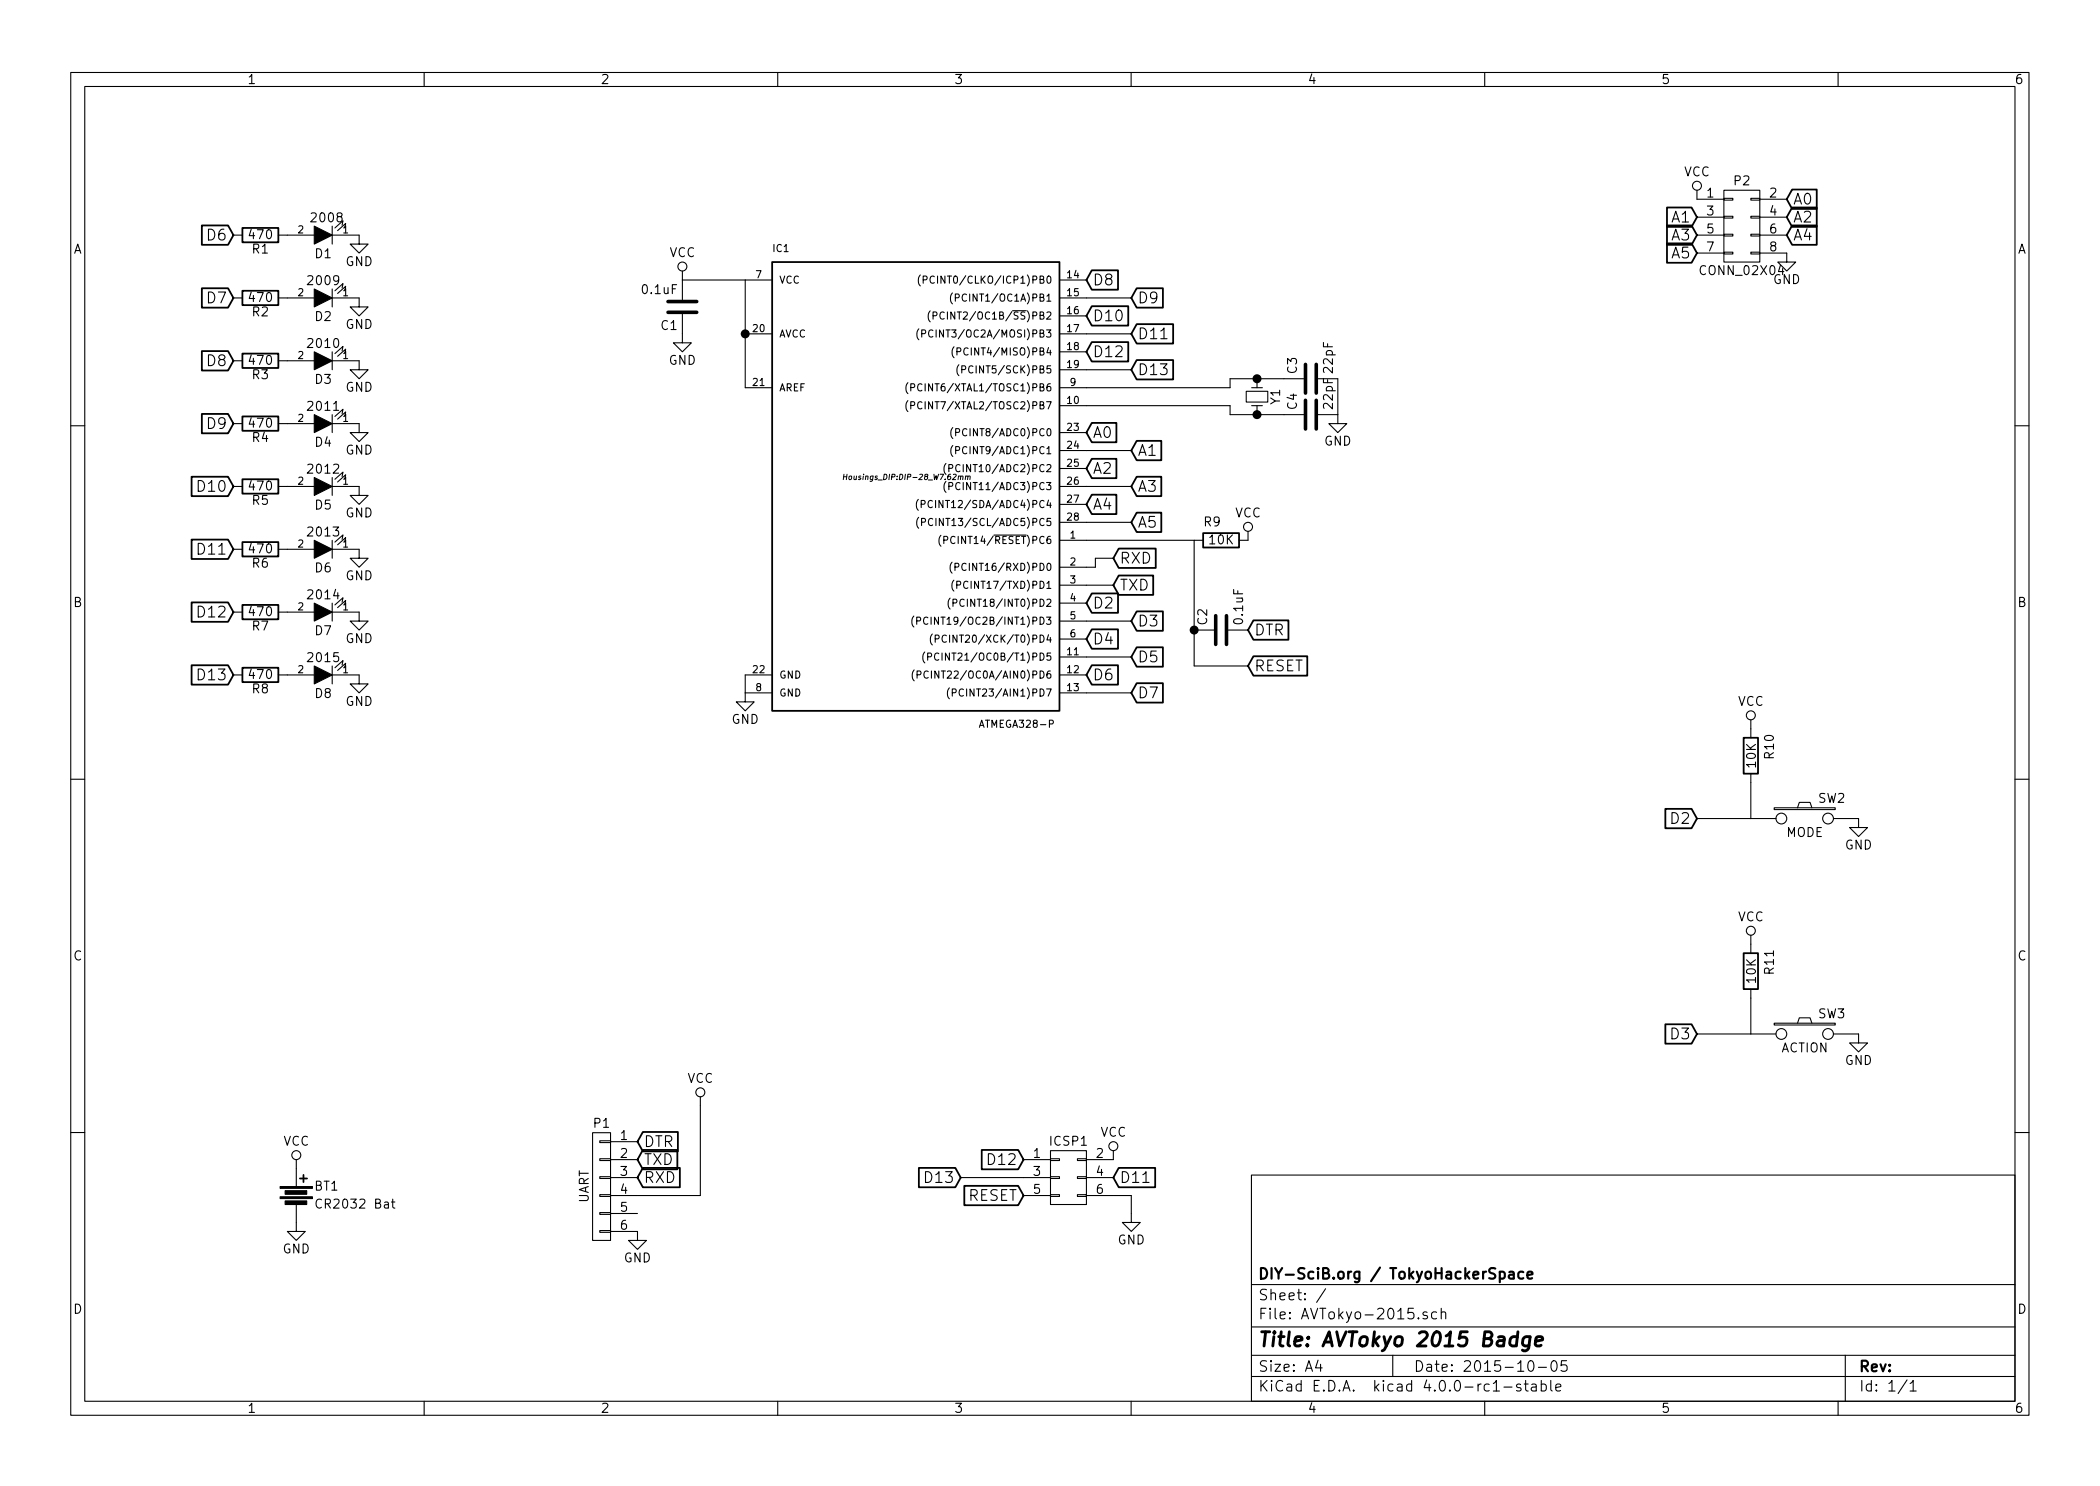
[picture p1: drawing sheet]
EESchema Schematic File Version 2
LIBS:power
LIBS:device
LIBS:transistors
LIBS:conn
LIBS:linear
LIBS:regul
LIBS:74xx
LIBS:cmos4000
LIBS:adc-dac
LIBS:memory
LIBS:xilinx
LIBS:microcontrollers
LIBS:dsp
LIBS:microchip
LIBS:analog_switches
LIBS:motorola
LIBS:texas
LIBS:intel
LIBS:audio
LIBS:interface
LIBS:digital-audio
LIBS:philips
LIBS:display
LIBS:cypress
LIBS:siliconi
LIBS:opto
LIBS:atmel
LIBS:contrib
LIBS:valves
LIBS:ACSL logo
LIBS:ACSL
LIBS:cmchoke
LIBS:DIYSciBorg
LIBS:ftdi
LIBS:hirose
LIBS:opendous
LIBS:sma
LIBS:sma_edge
LIBS:stm32f042k6tx
LIBS:stm32f42x-lqfp100
LIBS:stm32f446retx
LIBS:AVTokyo-2015-cache
EELAYER 25 0
EELAYER END
$Descr A4 11693 8268
encoding utf-8
Sheet 1 1
Title "AVTokyo 2015 Badge"
Date "2015-10-05"
Rev ""
Comp "DIY-SciB.org / TokyoHackerSpace"
Comment1 ""
Comment2 ""
Comment3 ""
Comment4 ""
$EndDescr
$Comp
L LED D1
U 1 1
P 1800 1300
F 0 "D1" H 1800 1400 50  0000 C CNN
F 1 " 2008" H 1800 1200 50  0000 C CNN
F 2 "LEDs:LED-5MM" H 1800 1300 60  0001 C CNN
F 3 "" H 1800 1300 60  0000 C CNN
	1    1800 1300
	-1   0    0    1   
$EndComp
$Comp
L LED D2
U 1 1
P 1800 1650
F 0 "D2" H 1800 1750 50  0000 C CNN
F 1 "2009" H 1800 1550 50  0000 C CNN
F 2 "LEDs:LED-5MM" H 1800 1650 60  0001 C CNN
F 3 "" H 1800 1650 60  0000 C CNN
	1    1800 1650
	-1   0    0    1   
$EndComp
$Comp
L LED D3
U 1 1
P 1800 2000
F 0 "D3" H 1800 2100 50  0000 C CNN
F 1 "2010" H 1800 1900 50  0000 C CNN
F 2 "LEDs:LED-5MM" H 1800 2000 60  0001 C CNN
F 3 "" H 1800 2000 60  0000 C CNN
	1    1800 2000
	-1   0    0    1   
$EndComp
$Comp
L LED D4
U 1 1
P 1800 2350
F 0 "D4" H 1800 2450 50  0000 C CNN
F 1 "2011" H 1800 2250 50  0000 C CNN
F 2 "LEDs:LED-5MM" H 1800 2350 60  0001 C CNN
F 3 "" H 1800 2350 60  0000 C CNN
	1    1800 2350
	-1   0    0    1   
$EndComp
$Comp
L LED D5
U 1 1
P 1800 2700
F 0 "D5" H 1800 2800 50  0000 C CNN
F 1 "2012" H 1800 2600 50  0000 C CNN
F 2 "LEDs:LED-5MM" H 1800 2700 60  0001 C CNN
F 3 "" H 1800 2700 60  0000 C CNN
	1    1800 2700
	-1   0    0    1   
$EndComp
$Comp
L LED D6
U 1 1
P 1800 3050
F 0 "D6" H 1800 3150 50  0000 C CNN
F 1 "2013" H 1800 2950 50  0000 C CNN
F 2 "LEDs:LED-5MM" H 1800 3050 60  0001 C CNN
F 3 "" H 1800 3050 60  0000 C CNN
	1    1800 3050
	-1   0    0    1   
$EndComp
$Comp
L LED D7
U 1 1
P 1800 3400
F 0 "D7" H 1800 3500 50  0000 C CNN
F 1 "2014" H 1800 3300 50  0000 C CNN
F 2 "LEDs:LED-5MM" H 1800 3400 60  0001 C CNN
F 3 "" H 1800 3400 60  0000 C CNN
	1    1800 3400
	-1   0    0    1   
$EndComp
$Comp
L LED D8
U 1 1
P 1800 3750
F 0 "D8" H 1800 3850 50  0000 C CNN
F 1 "2015" H 1800 3650 50  0000 C CNN
F 2 "LEDs:LED-5MM" H 1800 3750 60  0001 C CNN
F 3 "" H 1800 3750 60  0000 C CNN
	1    1800 3750
	-1   0    0    1   
$EndComp
$Comp
L R R1
U 1 1
P 1450 1300
F 0 "R1" V 1530 1300 50  0000 C CNN
F 1 "470" V 1450 1300 50  0000 C CNN
F 2 "AVTokyo:resistor_7mm_8thWatt" V 1380 1300 30  0001 C CNN
F 3 "" H 1450 1300 30  0000 C CNN
	1    1450 1300
	0    1    1    0   
$EndComp
$Comp
L R R2
U 1 1
P 1450 1650
F 0 "R2" V 1530 1650 50  0000 C CNN
F 1 "470" V 1450 1650 50  0000 C CNN
F 2 "AVTokyo:resistor_7mm_8thWatt" V 1380 1650 30  0001 C CNN
F 3 "" H 1450 1650 30  0000 C CNN
	1    1450 1650
	0    1    1    0   
$EndComp
$Comp
L R R3
U 1 1
P 1450 2000
F 0 "R3" V 1530 2000 50  0000 C CNN
F 1 "470" V 1450 2000 50  0000 C CNN
F 2 "AVTokyo:resistor_7mm_8thWatt" V 1380 2000 30  0001 C CNN
F 3 "" H 1450 2000 30  0000 C CNN
	1    1450 2000
	0    1    1    0   
$EndComp
$Comp
L R R4
U 1 1
P 1450 2350
F 0 "R4" V 1530 2350 50  0000 C CNN
F 1 "470" V 1450 2350 50  0000 C CNN
F 2 "AVTokyo:resistor_7mm_8thWatt" V 1380 2350 30  0001 C CNN
F 3 "" H 1450 2350 30  0000 C CNN
	1    1450 2350
	0    1    1    0   
$EndComp
$Comp
L R R5
U 1 1
P 1450 2700
F 0 "R5" V 1530 2700 50  0000 C CNN
F 1 "470" V 1450 2700 50  0000 C CNN
F 2 "AVTokyo:resistor_7mm_8thWatt" V 1380 2700 30  0001 C CNN
F 3 "" H 1450 2700 30  0000 C CNN
	1    1450 2700
	0    1    1    0   
$EndComp
$Comp
L R R6
U 1 1
P 1450 3050
F 0 "R6" V 1530 3050 50  0000 C CNN
F 1 "470" V 1450 3050 50  0000 C CNN
F 2 "AVTokyo:resistor_7mm_8thWatt" V 1380 3050 30  0001 C CNN
F 3 "" H 1450 3050 30  0000 C CNN
	1    1450 3050
	0    1    1    0   
$EndComp
$Comp
L R R7
U 1 1
P 1450 3400
F 0 "R7" V 1530 3400 50  0000 C CNN
F 1 "470" V 1450 3400 50  0000 C CNN
F 2 "AVTokyo:resistor_7mm_8thWatt" V 1380 3400 30  0001 C CNN
F 3 "" H 1450 3400 30  0000 C CNN
	1    1450 3400
	0    1    1    0   
$EndComp
$Comp
L R R8
U 1 1
P 1450 3750
F 0 "R8" V 1530 3750 50  0000 C CNN
F 1 "470" V 1450 3750 50  0000 C CNN
F 2 "AVTokyo:resistor_7mm_8thWatt" V 1380 3750 30  0001 C CNN
F 3 "" H 1450 3750 30  0000 C CNN
	1    1450 3750
	0    1    1    0   
$EndComp
$Comp
L GND #PWR01
U 1 1
P 2000 1300
F 0 "#PWR01" H 2000 1050 50  0001 C CNN
F 1 "GND" H 2000 1150 50  0000 C CNN
F 2 "" H 2000 1300 60  0000 C CNN
F 3 "" H 2000 1300 60  0000 C CNN
	1    2000 1300
	1    0    0    -1  
$EndComp
$Comp
L GND #PWR02
U 1 1
P 2000 1650
F 0 "#PWR02" H 2000 1400 50  0001 C CNN
F 1 "GND" H 2000 1500 50  0000 C CNN
F 2 "" H 2000 1650 60  0000 C CNN
F 3 "" H 2000 1650 60  0000 C CNN
	1    2000 1650
	1    0    0    -1  
$EndComp
$Comp
L GND #PWR03
U 1 1
P 2000 2000
F 0 "#PWR03" H 2000 1750 50  0001 C CNN
F 1 "GND" H 2000 1850 50  0000 C CNN
F 2 "" H 2000 2000 60  0000 C CNN
F 3 "" H 2000 2000 60  0000 C CNN
	1    2000 2000
	1    0    0    -1  
$EndComp
$Comp
L GND #PWR04
U 1 1
P 2000 2350
F 0 "#PWR04" H 2000 2100 50  0001 C CNN
F 1 "GND" H 2000 2200 50  0000 C CNN
F 2 "" H 2000 2350 60  0000 C CNN
F 3 "" H 2000 2350 60  0000 C CNN
	1    2000 2350
	1    0    0    -1  
$EndComp
$Comp
L GND #PWR05
U 1 1
P 2000 2700
F 0 "#PWR05" H 2000 2450 50  0001 C CNN
F 1 "GND" H 2000 2550 50  0000 C CNN
F 2 "" H 2000 2700 60  0000 C CNN
F 3 "" H 2000 2700 60  0000 C CNN
	1    2000 2700
	1    0    0    -1  
$EndComp
$Comp
L GND #PWR06
U 1 1
P 2000 3050
F 0 "#PWR06" H 2000 2800 50  0001 C CNN
F 1 "GND" H 2000 2900 50  0000 C CNN
F 2 "" H 2000 3050 60  0000 C CNN
F 3 "" H 2000 3050 60  0000 C CNN
	1    2000 3050
	1    0    0    -1  
$EndComp
$Comp
L GND #PWR07
U 1 1
P 2000 3400
F 0 "#PWR07" H 2000 3150 50  0001 C CNN
F 1 "GND" H 2000 3250 50  0000 C CNN
F 2 "" H 2000 3400 60  0000 C CNN
F 3 "" H 2000 3400 60  0000 C CNN
	1    2000 3400
	1    0    0    -1  
$EndComp
$Comp
L GND #PWR08
U 1 1
P 2000 3750
F 0 "#PWR08" H 2000 3500 50  0001 C CNN
F 1 "GND" H 2000 3600 50  0000 C CNN
F 2 "" H 2000 3750 60  0000 C CNN
F 3 "" H 2000 3750 60  0000 C CNN
	1    2000 3750
	1    0    0    -1  
$EndComp
$Comp
L ATMEGA328-P IC1
U 1 1
P 5050 2650
F 0 "IC1" H 4300 3900 40  0000 L BNN
F 1 "ATMEGA328-P" H 5450 1250 40  0000 L BNN
F 2 "Housings_DIP:DIP-28_W7.62mm" H 5050 2650 30  0000 C CIN
F 3 "" H 5050 2650 60  0000 C CNN
	1    5050 2650
	1    0    0    -1  
$EndComp
$Comp
L GND #PWR09
U 1 1
P 4150 3850
F 0 "#PWR09" H 4150 3600 50  0001 C CNN
F 1 "GND" H 4150 3700 50  0000 C CNN
F 2 "" H 4150 3850 60  0000 C CNN
F 3 "" H 4150 3850 60  0000 C CNN
	1    4150 3850
	1    0    0    -1  
$EndComp
Wire Wire Line
	4150 3750 4150 3850
$Comp
L Battery BT1
U 1 1
P 1650 6650
F 0 "BT1" H 1750 6700 50  0000 L CNN
F 1 "CR2032 Bat" H 1750 6600 50  0000 L CNN
F 2 "opendous:Battery_Holder_20mm_CR2032_BK883" V 1650 6690 60  0001 C CNN
F 3 "" V 1650 6690 60  0000 C CNN
	1    1650 6650
	1    0    0    -1  
$EndComp
$Comp
L R R9
U 1 1
P 6800 3000
F 0 "R9" V 6700 2950 50  0000 C CNN
F 1 "10K" V 6800 3000 50  0000 C CNN
F 2 "AVTokyo:resistor_7mm_8thWatt" V 6730 3000 30  0001 C CNN
F 3 "" H 6800 3000 30  0000 C CNN
	1    6800 3000
	0    1    1    0   
$EndComp
$Comp
L GND #PWR010
U 1 1
P 1650 6800
F 0 "#PWR010" H 1650 6550 50  0001 C CNN
F 1 "GND" H 1650 6650 50  0000 C CNN
F 2 "" H 1650 6800 60  0000 C CNN
F 3 "" H 1650 6800 60  0000 C CNN
	1    1650 6800
	1    0    0    -1  
$EndComp
Wire Wire Line
	6650 3000 6050 3000
$Comp
L C C1
U 1 1
P 3800 1700
F 0 "C1" H 3825 1800 50  0000 L CNN
F 1 "0.1uF" H 3825 1600 50  0000 L CNN
F 2 "Capacitors_ThroughHole:C_Disc_D6_P5" H 3838 1550 30  0001 C CNN
F 3 "" H 3800 1700 60  0000 C CNN
	1    3800 1700
	-1   0    0    1   
$EndComp
Wire Wire Line
	4150 1550 3800 1550
$Comp
L GND #PWR011
U 1 1
P 3800 1850
F 0 "#PWR011" H 3800 1600 50  0001 C CNN
F 1 "GND" H 3800 1700 50  0000 C CNN
F 2 "" H 3800 1850 60  0000 C CNN
F 3 "" H 3800 1850 60  0000 C CNN
	1    3800 1850
	1    0    0    -1  
$EndComp
Wire Wire Line
	4150 1550 4150 2150
Connection ~ 4150 1850
Wire Wire Line
	6650 3000 6650 3700
Text GLabel 6200 3100 2    60   Input ~ 0
RXD
Text GLabel 6200 3250 2    60   Input ~ 0
TXD
Wire Wire Line
	6200 3250 6050 3250
Wire Wire Line
	6050 3150 6100 3150
Wire Wire Line
	6100 3150 6100 3100
Wire Wire Line
	6100 3100 6200 3100
$Comp
L CONN_01X06 P1
U 1 1
P 3350 6600
F 0 "P1" H 3350 6950 50  0000 C CNN
F 1 "UART" V 3450 6600 50  0000 C CNN
F 2 "Pin_Headers:Pin_Header_Straight_1x06" H 3350 6600 60  0001 C CNN
F 3 "" H 3350 6600 60  0000 C CNN
	1    3350 6600
	-1   0    0    -1  
$EndComp
Text GLabel 3550 6550 2    60   Input ~ 0
RXD
Text GLabel 3550 6450 2    60   Input ~ 0
TXD
$Comp
L GND #PWR012
U 1 1
P 3550 6850
F 0 "#PWR012" H 3550 6600 50  0001 C CNN
F 1 "GND" H 3550 6700 50  0000 C CNN
F 2 "" H 3550 6850 60  0000 C CNN
F 3 "" H 3550 6850 60  0000 C CNN
	1    3550 6850
	1    0    0    -1  
$EndComp
Wire Wire Line
	3550 6650 3900 6650
Wire Wire Line
	3900 6650 3900 6150
Text GLabel 3550 6350 2    60   Input ~ 0
DTR
Text GLabel 6950 3500 2    60   Input ~ 0
DTR
$Comp
L C C2
U 1 1
P 6800 3500
F 0 "C2" H 6825 3600 50  0000 L CNN
F 1 "0.1uF" H 6825 3400 50  0000 L CNN
F 2 "Capacitors_ThroughHole:C_Disc_D6_P5" H 6838 3350 30  0001 C CNN
F 3 "" H 6800 3500 60  0000 C CNN
	1    6800 3500
	0    -1   -1   0   
$EndComp
$Comp
L C C3
U 1 1
P 7300 2100
F 0 "C3" H 7325 2200 50  0000 L CNN
F 1 "22pF" H 7325 2000 50  0000 L CNN
F 2 "Capacitors_ThroughHole:C_Disc_D6_P5" H 7338 1950 30  0001 C CNN
F 3 "" H 7300 2100 60  0000 C CNN
	1    7300 2100
	0    -1   -1   0   
$EndComp
$Comp
L C C4
U 1 1
P 7300 2300
F 0 "C4" H 7325 2400 50  0000 L CNN
F 1 "22pF" H 7325 2200 50  0000 L CNN
F 2 "Capacitors_ThroughHole:C_Disc_D6_P5" H 7338 2150 30  0001 C CNN
F 3 "" H 7300 2300 60  0000 C CNN
	1    7300 2300
	0    -1   -1   0   
$EndComp
$Comp
L Crystal_Small Y1
U 1 1
P 7000 2200
F 0 "Y1" H 7000 2300 50  0000 C CNN
F 1 " " H 7000 2150 50  0000 C CNN
F 2 "Crystals:Crystal_HC49-U_Vertical" H 7000 2200 60  0001 C CNN
F 3 "" H 7000 2200 60  0000 C CNN
	1    7000 2200
	0    1    1    0   
$EndComp
Wire Wire Line
	6050 2150 6850 2150
Wire Wire Line
	6850 2150 6850 2100
Wire Wire Line
	6850 2100 7150 2100
Connection ~ 7000 2100
Wire Wire Line
	6850 2300 7150 2300
Wire Wire Line
	6850 2250 6850 2300
Wire Wire Line
	6050 2250 6850 2250
Connection ~ 7000 2300
$Comp
L GND #PWR013
U 1 1
P 7450 2300
F 0 "#PWR013" H 7450 2050 50  0001 C CNN
F 1 "GND" H 7450 2150 50  0000 C CNN
F 2 "" H 7450 2300 60  0000 C CNN
F 3 "" H 7450 2300 60  0000 C CNN
	1    7450 2300
	1    0    0    -1  
$EndComp
Wire Wire Line
	7450 2100 7450 2300
Text GLabel 6050 3350 2    60   Input ~ 0
D2
Text GLabel 6300 3450 2    60   Input ~ 0
D3
Text GLabel 6050 3550 2    60   Input ~ 0
D4
Text GLabel 6300 3650 2    60   Input ~ 0
D5
Text GLabel 6050 3750 2    60   Input ~ 0
D6
Text GLabel 6300 3850 2    60   Input ~ 0
D7
Wire Wire Line
	6300 3450 6050 3450
Wire Wire Line
	6300 3650 6050 3650
Wire Wire Line
	6300 3850 6050 3850
Text GLabel 6050 1550 2    60   Input ~ 0
D8
Text GLabel 6300 1650 2    60   Input ~ 0
D9
Text GLabel 6050 1750 2    60   Input ~ 0
D10
Text GLabel 6300 1850 2    60   Input ~ 0
D11
Text GLabel 6050 1950 2    60   Input ~ 0
D12
Text GLabel 6300 2050 2    60   Input ~ 0
D13
Wire Wire Line
	6300 1650 6050 1650
Wire Wire Line
	6300 1850 6050 1850
Wire Wire Line
	6050 2050 6300 2050
Text GLabel 6050 2400 2    60   Input ~ 0
A0
Text GLabel 6300 2500 2    60   Input ~ 0
A1
Text GLabel 6050 2600 2    60   Input ~ 0
A2
Text GLabel 6300 2700 2    60   Input ~ 0
A3
Text GLabel 6050 2800 2    60   Input ~ 0
A4
Text GLabel 6300 2900 2    60   Input ~ 0
A5
Wire Wire Line
	6300 2500 6050 2500
Wire Wire Line
	6300 2700 6050 2700
Wire Wire Line
	6300 2900 6050 2900
$Comp
L CONN_02X03 ICSP1
U 1 1
P 5950 6550
F 0 "ICSP1" H 5950 6750 50  0000 C CNN
F 1 " " H 5950 6350 50  0000 C CNN
F 2 "Pin_Headers:Pin_Header_Straight_2x03" H 5950 5350 60  0001 C CNN
F 3 "" H 5950 5350 60  0000 C CNN
	1    5950 6550
	1    0    0    -1  
$EndComp
Text GLabel 5700 6450 0    60   Input ~ 0
D12
Text GLabel 5350 6550 0    60   Input ~ 0
D13
Text GLabel 5700 6650 0    60   Input ~ 0
RESET
Wire Wire Line
	5700 6550 5350 6550
$Comp
L GND #PWR014
U 1 1
P 6300 6750
F 0 "#PWR014" H 6300 6500 50  0001 C CNN
F 1 "GND" H 6300 6600 50  0000 C CNN
F 2 "" H 6300 6750 60  0000 C CNN
F 3 "" H 6300 6750 60  0000 C CNN
	1    6300 6750
	1    0    0    -1  
$EndComp
Wire Wire Line
	6200 6650 6300 6650
Wire Wire Line
	6300 6650 6300 6750
Text GLabel 6200 6550 2    60   Input ~ 0
D11
Text GLabel 1300 1300 0    60   Input ~ 0
D6
Text GLabel 1300 1650 0    60   Input ~ 0
D7
Text GLabel 1300 2000 0    60   Input ~ 0
D8
Text GLabel 1300 2350 0    60   Input ~ 0
D9
Text GLabel 1300 2700 0    60   Input ~ 0
D10
Text GLabel 1300 3750 0    60   Input ~ 0
D13
Text GLabel 1300 3400 0    60   Input ~ 0
D12
Text GLabel 1300 3050 0    60   Input ~ 0
D11
Text GLabel 9950 1100 2    60   Input ~ 0
A0
Text GLabel 9450 1200 0    60   Input ~ 0
A1
Text GLabel 9950 1200 2    60   Input ~ 0
A2
Text GLabel 9450 1300 0    60   Input ~ 0
A3
Text GLabel 9950 1300 2    60   Input ~ 0
A4
Text GLabel 9450 1400 0    60   Input ~ 0
A5
$Comp
L GND #PWR015
U 1 1
P 9950 1400
F 0 "#PWR015" H 9950 1150 50  0001 C CNN
F 1 "GND" H 9950 1250 50  0000 C CNN
F 2 "" H 9950 1400 60  0000 C CNN
F 3 "" H 9950 1400 60  0000 C CNN
	1    9950 1400
	1    0    0    -1  
$EndComp
Text GLabel 6950 3700 2    60   Input ~ 0
RESET
Wire Wire Line
	6650 3700 6950 3700
Connection ~ 6650 3500
$Comp
L VCC #PWR016
U 1 1
P 1650 6500
F 0 "#PWR016" H 1650 6350 50  0001 C CNN
F 1 "VCC" H 1650 6650 50  0000 C CNN
F 2 "" H 1650 6500 60  0000 C CNN
F 3 "" H 1650 6500 60  0000 C CNN
	1    1650 6500
	1    0    0    -1  
$EndComp
$Comp
L VCC #PWR017
U 1 1
P 3900 6150
F 0 "#PWR017" H 3900 6000 50  0001 C CNN
F 1 "VCC" H 3900 6300 50  0000 C CNN
F 2 "" H 3900 6150 60  0000 C CNN
F 3 "" H 3900 6150 60  0000 C CNN
	1    3900 6150
	1    0    0    -1  
$EndComp
$Comp
L VCC #PWR018
U 1 1
P 6200 6450
F 0 "#PWR018" H 6200 6300 50  0001 C CNN
F 1 "VCC" H 6200 6600 50  0000 C CNN
F 2 "" H 6200 6450 60  0000 C CNN
F 3 "" H 6200 6450 60  0000 C CNN
	1    6200 6450
	1    0    0    -1  
$EndComp
$Comp
L VCC #PWR019
U 1 1
P 9450 1100
F 0 "#PWR019" H 9450 950 50  0001 C CNN
F 1 "VCC" H 9450 1250 50  0000 C CNN
F 2 "" H 9450 1100 60  0000 C CNN
F 3 "" H 9450 1100 60  0000 C CNN
	1    9450 1100
	1    0    0    -1  
$EndComp
$Comp
L VCC #PWR020
U 1 1
P 3800 1550
F 0 "#PWR020" H 3800 1400 50  0001 C CNN
F 1 "VCC" H 3800 1700 50  0000 C CNN
F 2 "" H 3800 1550 60  0000 C CNN
F 3 "" H 3800 1550 60  0000 C CNN
	1    3800 1550
	1    0    0    -1  
$EndComp
$Comp
L VCC #PWR021
U 1 1
P 6950 3000
F 0 "#PWR021" H 6950 2850 50  0001 C CNN
F 1 "VCC" H 6950 3150 50  0000 C CNN
F 2 "" H 6950 3000 60  0000 C CNN
F 3 "" H 6950 3000 60  0000 C CNN
	1    6950 3000
	1    0    0    -1  
$EndComp
$Comp
L SW_PUSH SW2
U 1 1
P 10050 4550
F 0 "SW2" H 10200 4660 50  0000 C CNN
F 1 "MODE" H 10050 4470 50  0000 C CNN
F 2 "Buttons_Switches_ThroughHole:SW_PUSH_SMALL" H 10050 4550 60  0001 C CNN
F 3 "" H 10050 4550 60  0000 C CNN
	1    10050 4550
	1    0    0    -1  
$EndComp
$Comp
L SW_PUSH SW3
U 1 1
P 10050 5750
F 0 "SW3" H 10200 5860 50  0000 C CNN
F 1 "ACTION" H 10050 5670 50  0000 C CNN
F 2 "Buttons_Switches_ThroughHole:SW_PUSH_SMALL" H 10050 5750 60  0001 C CNN
F 3 "" H 10050 5750 60  0000 C CNN
	1    10050 5750
	1    0    0    -1  
$EndComp
$Comp
L R R10
U 1 1
P 9750 4200
F 0 "R10" V 9650 4150 50  0000 C CNN
F 1 "10K" V 9750 4200 50  0000 C CNN
F 2 "AVTokyo:resistor_7mm_8thWatt" V 9680 4200 30  0001 C CNN
F 3 "" H 9750 4200 30  0000 C CNN
	1    9750 4200
	-1   0    0    1   
$EndComp
$Comp
L VCC #PWR022
U 1 1
P 9750 4050
F 0 "#PWR022" H 9750 3900 50  0001 C CNN
F 1 "VCC" H 9750 4200 50  0000 C CNN
F 2 "" H 9750 4050 60  0000 C CNN
F 3 "" H 9750 4050 60  0000 C CNN
	1    9750 4050
	1    0    0    -1  
$EndComp
$Comp
L R R11
U 1 1
P 9750 5400
F 0 "R11" V 9650 5350 50  0000 C CNN
F 1 "10K" V 9750 5400 50  0000 C CNN
F 2 "AVTokyo:resistor_7mm_8thWatt" V 9680 5400 30  0001 C CNN
F 3 "" H 9750 5400 30  0000 C CNN
	1    9750 5400
	-1   0    0    1   
$EndComp
$Comp
L VCC #PWR023
U 1 1
P 9750 5250
F 0 "#PWR023" H 9750 5100 50  0001 C CNN
F 1 "VCC" H 9750 5400 50  0000 C CNN
F 2 "" H 9750 5250 60  0000 C CNN
F 3 "" H 9750 5250 60  0000 C CNN
	1    9750 5250
	1    0    0    -1  
$EndComp
Text GLabel 9450 4550 0    60   Input ~ 0
D2
Text GLabel 9450 5750 0    60   Input ~ 0
D3
Wire Wire Line
	9450 4550 9750 4550
Wire Wire Line
	9750 4550 9750 4350
Wire Wire Line
	9750 5550 9750 5750
Wire Wire Line
	9750 5750 9450 5750
$Comp
L GND #PWR024
U 1 1
P 10350 4550
F 0 "#PWR024" H 10350 4300 50  0001 C CNN
F 1 "GND" H 10350 4400 50  0000 C CNN
F 2 "" H 10350 4550 60  0000 C CNN
F 3 "" H 10350 4550 60  0000 C CNN
	1    10350 4550
	1    0    0    -1  
$EndComp
$Comp
L GND #PWR025
U 1 1
P 10350 5750
F 0 "#PWR025" H 10350 5500 50  0001 C CNN
F 1 "GND" H 10350 5600 50  0000 C CNN
F 2 "" H 10350 5750 60  0000 C CNN
F 3 "" H 10350 5750 60  0000 C CNN
	1    10350 5750
	1    0    0    -1  
$EndComp
$Comp
L CONN_02X04 P2
U 1 1
P 9700 1250
F 0 "P2" H 9700 1500 50  0000 C CNN
F 1 "CONN_02X04" H 9700 1000 50  0000 C CNN
F 2 "Pin_Headers:Pin_Header_Straight_2x04" H 9700 50  60  0001 C CNN
F 3 "" H 9700 50  60  0000 C CNN
	1    9700 1250
	1    0    0    -1  
$EndComp
$EndSCHEMATC
